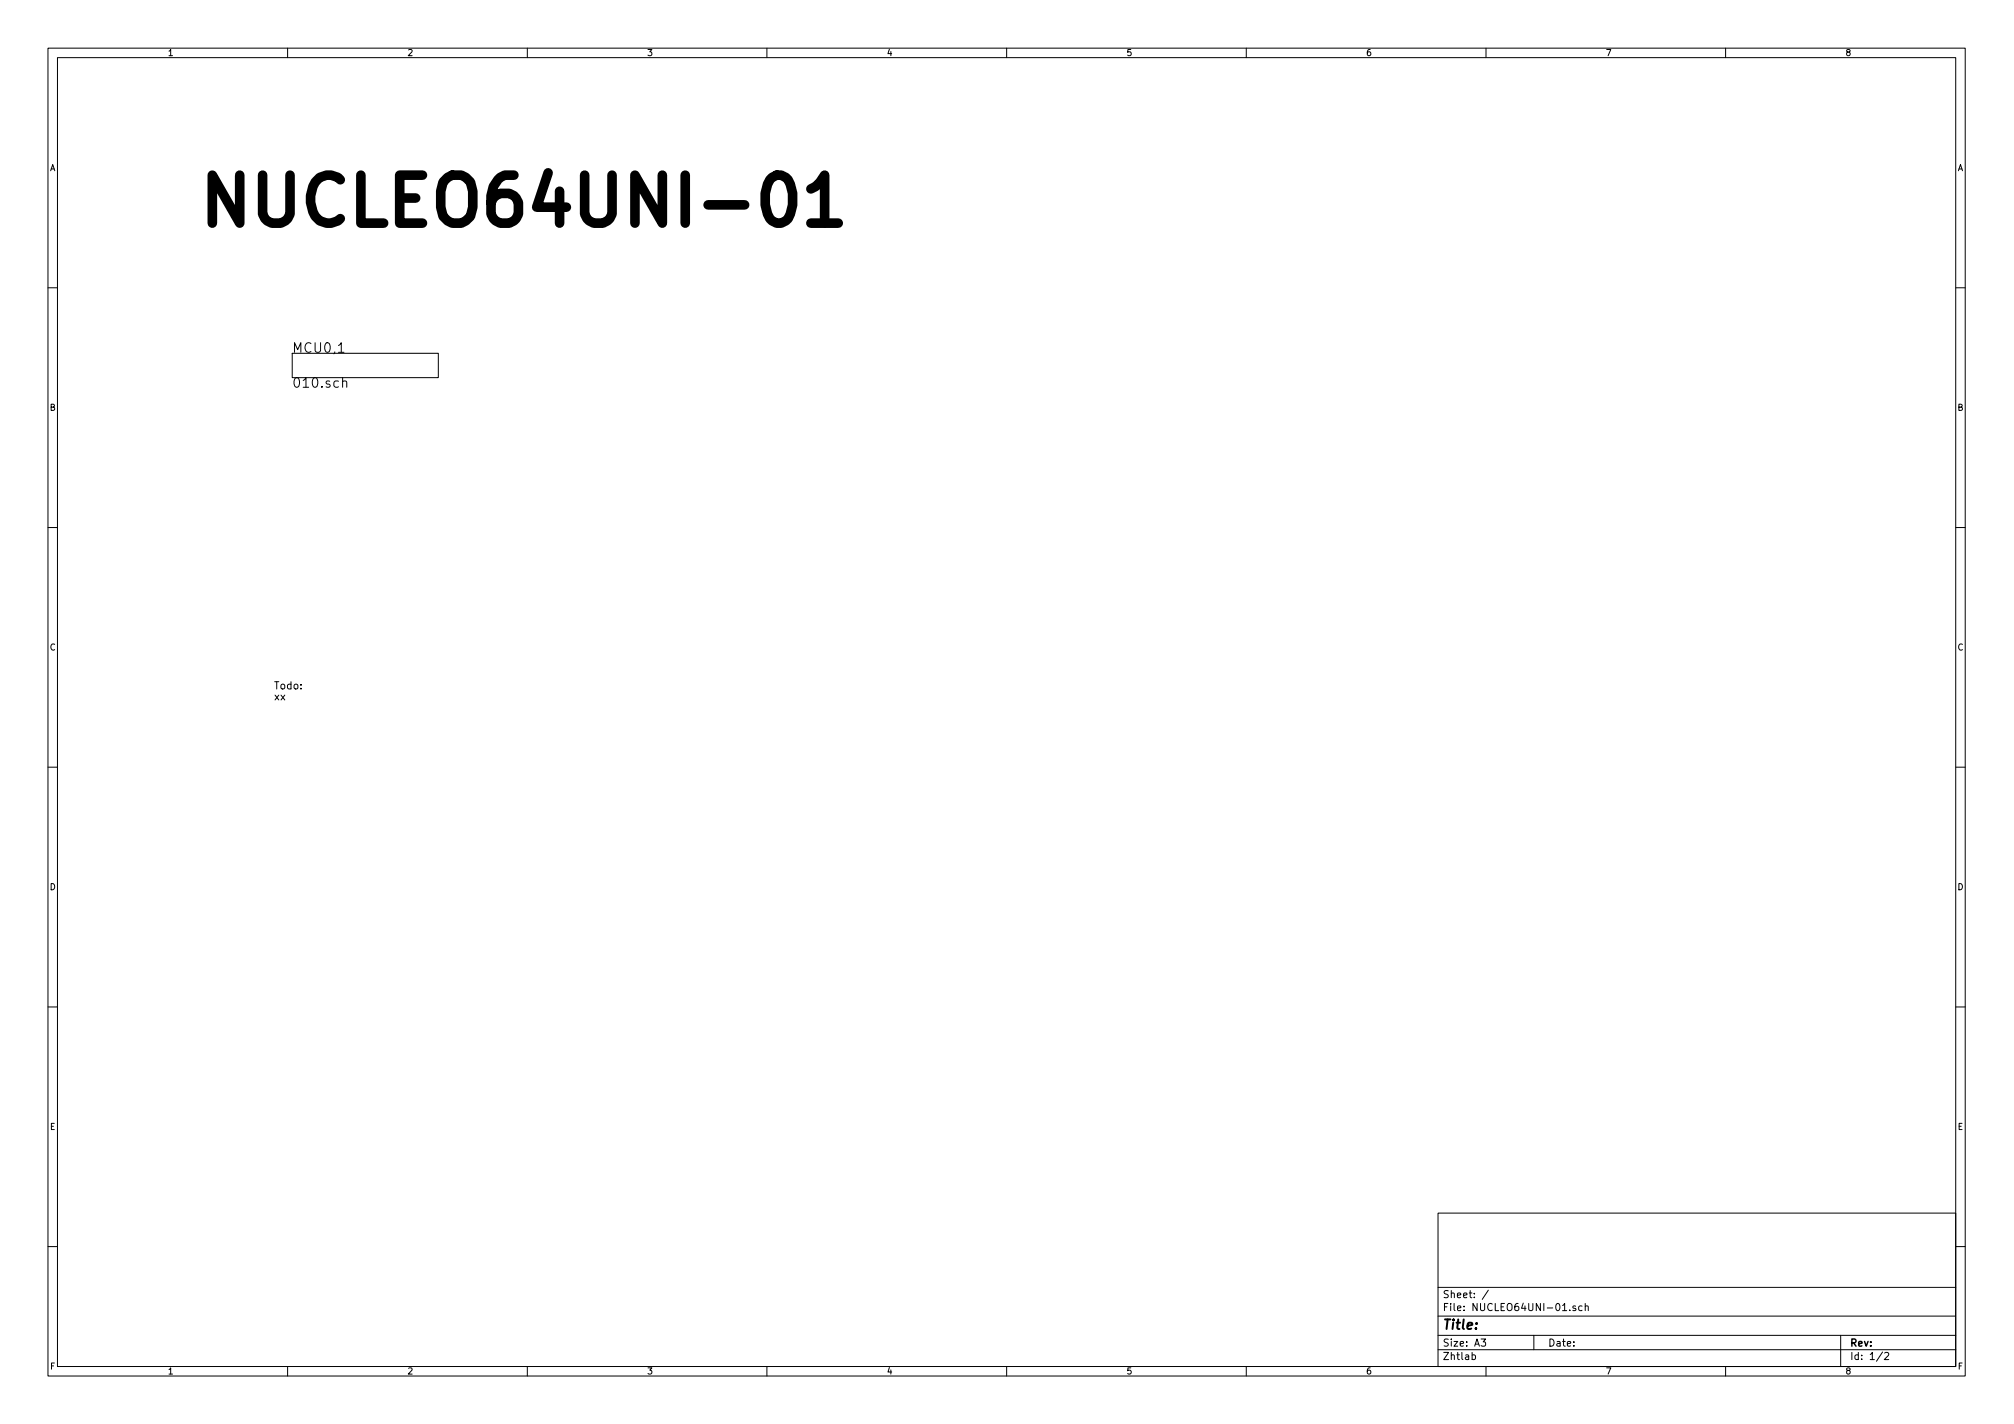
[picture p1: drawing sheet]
<svg xmlns="http://www.w3.org/2000/svg" width="420mm" height="297mm" viewBox="0 0 420 297" stroke-linecap="round" stroke-linejoin="round" font-family="sans-serif">
<g fill="none" stroke="#000" stroke-width=".21">
<path d="M10 10h400v277h-400zM12 12h396v273.1h-396zM60 10v2M110 10v2M160 10v2M210 10v2M260 10v2M310 10v2M360 10v2M10 60h2M61 73.7h30.4v5.1h-30.4zM70.6 73.5h1.2"/>
<path d="M71.5 79.6l.1-.1a.5 .5 0 0 1 .7 .2v1.1M408 60h2M10 110h2M408 110h2M10 160h2M408 160h2M10 210h2M408 210h2M300 253h108v32.1h-108zM10 260h2M300 278.5h108M300 274.5h108"/>
<path d="M300 268.5h108M309 279.3h.9l-.5 .6 .5 .1v.7l-.2 .1-.7-.1M310.5 269.1l-1.3 2M320 278.5v3M328.7 272.5l-.4-.1-.2 .2 .1 .2 .5 .2v.3h-.6M330 272.5l-.4-.1-.3 .3 .1 .6 .2 .1 .4-.1M330.7 272.5l.2-.1 .4 .1v.9M330.7 271.9v1.5M384 278.5v6.6M408 260h2M60 285.1v1.9M110 285.1v1.9"/>
<path d="M160 285.1v1.9M210 285.1v1.9M260 285.1v1.9M300 281.5h108M307.1 282.7l.4-.1 .3 .3-.1 .6h-.6M310 285.1v1.9M360 285.1v1.9M392.7 282l-1.2 2M393.2 282.3l.6-.2 .2 .4-.9 1.1h.9"/>
</g>
<path d="M161.1 37a2.37 2.37 0 0 1 3.8 1.4 8.6 8.6 0 0 1-.5 7.2 2.4 2.4 0 0 1-2.4 .9 2.4 2.4 0 0 1-1.9-1.9 8.4 8.4 0 0 1 .5-7.1zM169.2 39.4l.9-.5 1-.9 .9-1.5v10M169.2 46.5h5.7" fill="none" stroke="#000" stroke-width="2"/>
<text font-size="13.9" x="41.9" y="47">NUCLEO64UNI-01</text>
<g font-size="2.8">
<text x="61" y="73.6">MCU0,1</text>
<text x="61" y="80.9">010.sch</text>
<text x="301" y="277.3">Title:</text>
</g>
<g font-size="2.1">
<text x="57.1" y="143.8">Todo:</text>
<text x="57.1" y="146.1">xx</text>
<text x="301" y="273.5">File: NUCLEO64UNI-01.sch</text>
<text x="301" y="270.8">Sheet: /</text>
<text x="301" y="280.9">Size: A3</text>
<text x="323" y="280.9">Date:</text>
<text x="386" y="280.9">Rev:</text>
<text x="301" y="283.7">Zhtlab</text>
<text x="386" y="283.7">Id: 1/2</text>
</g>
<g font-size="1.8">
<text x="35" y="11.7">1</text>
<text x="85" y="11.7">2</text>
<text x="135" y="11.7">3</text>
<text x="185" y="11.7">4</text>
<text x="235" y="11.7">5</text>
<text x="285" y="11.7">6</text>
<text x="335" y="11.7">7</text>
<text x="385" y="11.7">8</text>
<text x="10.4" y="35.7">A</text>
<text x="408.4" y="35.7">A</text>
<text x="10.4" y="85.7">B</text>
<text x="408.4" y="85.7">B</text>
<text x="10.4" y="135.7">C</text>
<text x="408.4" y="135.7">C</text>
<text x="10.4" y="185.7">D</text>
<text x="408.4" y="185.7">D</text>
<text x="10.4" y="235.7">E</text>
<text x="408.4" y="235.7">E</text>
<text x="10.5" y="285.7">F</text>
<text x="35" y="286.7">1</text>
<text x="85" y="286.7">2</text>
<text x="135" y="286.7">3</text>
<text x="185" y="286.7">4</text>
<text x="235" y="286.7">5</text>
<text x="285" y="286.7">6</text>
<text x="335" y="286.7">7</text>
<text x="385" y="286.7">8</text>
<text x="408.5" y="285.7">F</text>
</g>
</svg>
